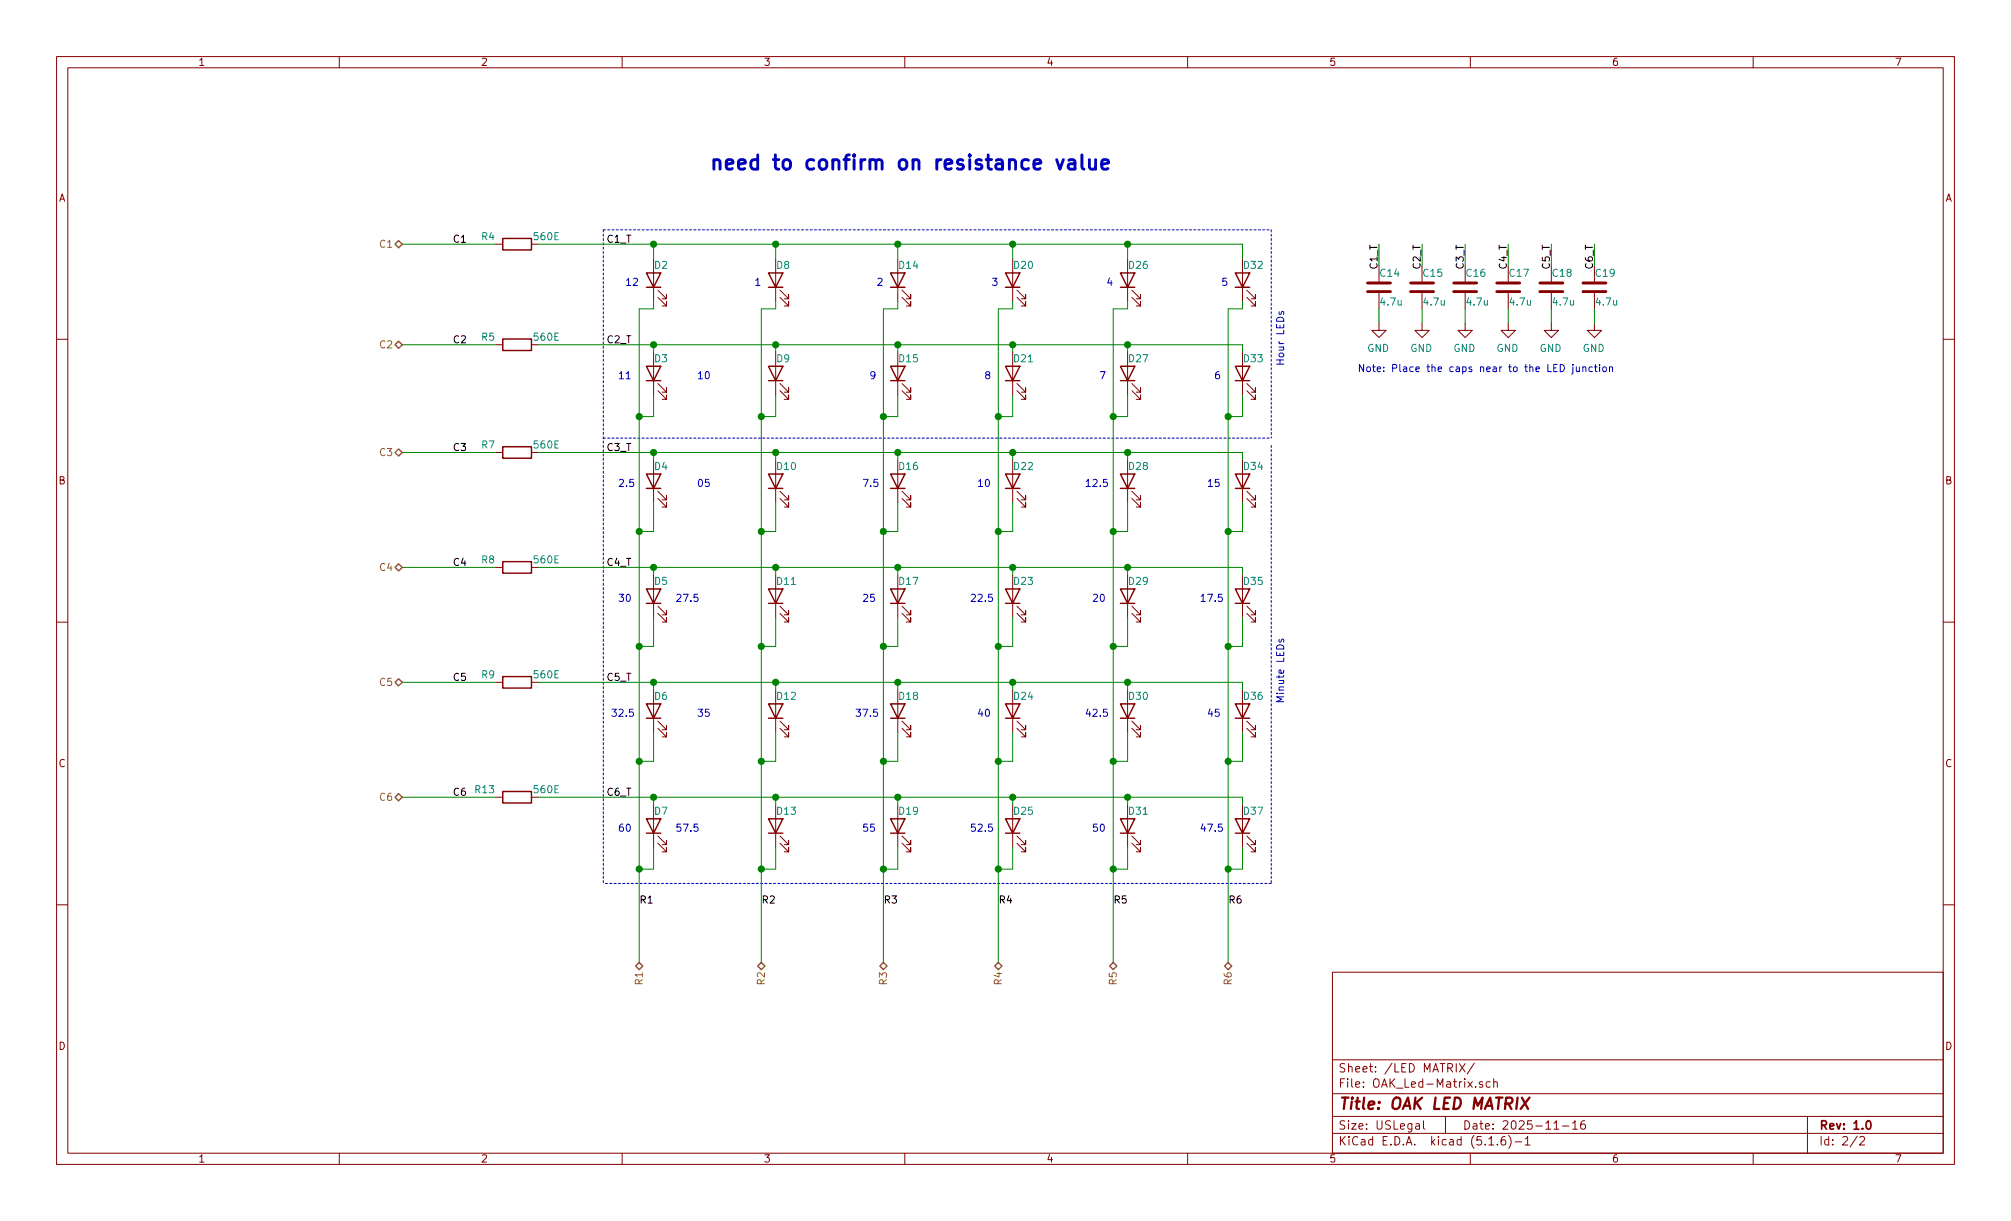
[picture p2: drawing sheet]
EESchema Schematic File Version 4
EELAYER 30 0
EELAYER END
$Descr USLegal 14000 8500
encoding utf-8
Sheet 2 2
Title "OAK LED MATRIX"
Date "2025-11-16"
Rev "1.0"
Comp ""
Comment1 ""
Comment2 ""
Comment3 ""
Comment4 ""
$EndDescr
$Comp
L Device:R R?
U 1 1
P 3600 1700
AR Path="/691FDF96" Ref="R?"  Part="1" 
AR Path="/691C3B8D/691FDF96" Ref="R4"  Part="1" 
AR Path="/69210C88/691FDF96" Ref="R?"  Part="1" 
F 0 "R4" V 3650 1850 50  0000 L CNN
F 1 "560E" V 3650 1400 50  0000 L CNN
F 2 "Resistor_SMD:R_0402_1005Metric" V 3530 1700 50  0001 C CNN
F 3 "~" H 3600 1700 50  0001 C CNN
	1    3600 1700
	0    -1   -1   0   
$EndComp
Text Label 3150 1700 0    50   ~ 0
C1
$Comp
L Device:LED D?
U 1 1
P 4550 1950
AR Path="/691FDF9D" Ref="D?"  Part="1" 
AR Path="/691C3B8D/691FDF9D" Ref="D2"  Part="1" 
AR Path="/69210C88/691FDF9D" Ref="D?"  Part="1" 
F 0 "D2" V 4650 1950 50  0000 R CNN
F 1 "LED" V 4500 1900 50  0001 R CNN
F 2 "LED_SMD:LED_0402_1005Metric" H 4550 1950 50  0001 C CNN
F 3 "~" H 4550 1950 50  0001 C CNN
	1    4550 1950
	0    -1   -1   0   
$EndComp
$Comp
L Device:LED D?
U 1 1
P 4550 2600
AR Path="/691FDFA3" Ref="D?"  Part="1" 
AR Path="/691C3B8D/691FDFA3" Ref="D3"  Part="1" 
AR Path="/69210C88/691FDFA3" Ref="D?"  Part="1" 
F 0 "D3" V 4650 2600 50  0000 R CNN
F 1 "LED" V 4500 2550 50  0001 R CNN
F 2 "LED_SMD:LED_0402_1005Metric" H 4550 2600 50  0001 C CNN
F 3 "~" H 4550 2600 50  0001 C CNN
	1    4550 2600
	0    -1   -1   0   
$EndComp
$Comp
L Device:LED D?
U 1 1
P 4550 3350
AR Path="/691FDFA9" Ref="D?"  Part="1" 
AR Path="/691C3B8D/691FDFA9" Ref="D4"  Part="1" 
AR Path="/69210C88/691FDFA9" Ref="D?"  Part="1" 
F 0 "D4" V 4650 3350 50  0000 R CNN
F 1 "LED" V 4500 3300 50  0001 R CNN
F 2 "LED_SMD:LED_0402_1005Metric" H 4550 3350 50  0001 C CNN
F 3 "~" H 4550 3350 50  0001 C CNN
	1    4550 3350
	0    -1   -1   0   
$EndComp
$Comp
L Device:LED D?
U 1 1
P 4550 4150
AR Path="/691FDFAF" Ref="D?"  Part="1" 
AR Path="/691C3B8D/691FDFAF" Ref="D5"  Part="1" 
AR Path="/69210C88/691FDFAF" Ref="D?"  Part="1" 
F 0 "D5" V 4650 4150 50  0000 R CNN
F 1 "LED" V 4500 4100 50  0001 R CNN
F 2 "LED_SMD:LED_0402_1005Metric" H 4550 4150 50  0001 C CNN
F 3 "~" H 4550 4150 50  0001 C CNN
	1    4550 4150
	0    -1   -1   0   
$EndComp
$Comp
L Device:LED D?
U 1 1
P 4550 4950
AR Path="/691FDFB5" Ref="D?"  Part="1" 
AR Path="/691C3B8D/691FDFB5" Ref="D6"  Part="1" 
AR Path="/69210C88/691FDFB5" Ref="D?"  Part="1" 
F 0 "D6" V 4650 4950 50  0000 R CNN
F 1 "LED" V 4500 4900 50  0001 R CNN
F 2 "LED_SMD:LED_0402_1005Metric" H 4550 4950 50  0001 C CNN
F 3 "~" H 4550 4950 50  0001 C CNN
	1    4550 4950
	0    -1   -1   0   
$EndComp
$Comp
L Device:LED D?
U 1 1
P 4550 5750
AR Path="/691FDFBB" Ref="D?"  Part="1" 
AR Path="/691C3B8D/691FDFBB" Ref="D7"  Part="1" 
AR Path="/69210C88/691FDFBB" Ref="D?"  Part="1" 
F 0 "D7" V 4650 5750 50  0000 R CNN
F 1 "LED" V 4500 5700 50  0001 R CNN
F 2 "LED_SMD:LED_0402_1005Metric" H 4550 5750 50  0001 C CNN
F 3 "~" H 4550 5750 50  0001 C CNN
	1    4550 5750
	0    -1   -1   0   
$EndComp
Wire Wire Line
	4550 6050 4550 5900
Wire Wire Line
	4550 5100 4550 5300
Wire Wire Line
	4550 5300 4450 5300
Wire Wire Line
	4450 5300 4450 6050
Wire Wire Line
	4450 6050 4550 6050
Wire Wire Line
	4550 4300 4550 4500
Wire Wire Line
	4550 4500 4450 4500
Wire Wire Line
	4450 4500 4450 5300
Connection ~ 4450 5300
Wire Wire Line
	4550 3500 4550 3700
Wire Wire Line
	4550 3700 4450 3700
Wire Wire Line
	4450 3700 4450 4500
Connection ~ 4450 4500
Wire Wire Line
	4550 2750 4550 2900
Wire Wire Line
	4550 2900 4450 2900
Wire Wire Line
	4450 2900 4450 3700
Connection ~ 4450 3700
Wire Wire Line
	4550 2100 4550 2150
Wire Wire Line
	4550 2150 4450 2150
Wire Wire Line
	4450 2150 4450 2900
Connection ~ 4450 2900
Wire Wire Line
	4450 6700 4450 6050
Connection ~ 4450 6050
Text Label 4450 6300 0    50   ~ 0
R1
$Comp
L Device:LED D?
U 1 1
P 5400 1950
AR Path="/691FDFD9" Ref="D?"  Part="1" 
AR Path="/691C3B8D/691FDFD9" Ref="D8"  Part="1" 
AR Path="/69210C88/691FDFD9" Ref="D?"  Part="1" 
F 0 "D8" V 5500 1950 50  0000 R CNN
F 1 "LED" V 5350 1900 50  0001 R CNN
F 2 "LED_SMD:LED_0402_1005Metric" H 5400 1950 50  0001 C CNN
F 3 "~" H 5400 1950 50  0001 C CNN
	1    5400 1950
	0    -1   -1   0   
$EndComp
$Comp
L Device:LED D?
U 1 1
P 5400 2600
AR Path="/691FDFDF" Ref="D?"  Part="1" 
AR Path="/691C3B8D/691FDFDF" Ref="D9"  Part="1" 
AR Path="/69210C88/691FDFDF" Ref="D?"  Part="1" 
F 0 "D9" V 5500 2600 50  0000 R CNN
F 1 "LED" V 5350 2550 50  0001 R CNN
F 2 "LED_SMD:LED_0402_1005Metric" H 5400 2600 50  0001 C CNN
F 3 "~" H 5400 2600 50  0001 C CNN
	1    5400 2600
	0    -1   -1   0   
$EndComp
$Comp
L Device:LED D?
U 1 1
P 5400 3350
AR Path="/691FDFE5" Ref="D?"  Part="1" 
AR Path="/691C3B8D/691FDFE5" Ref="D10"  Part="1" 
AR Path="/69210C88/691FDFE5" Ref="D?"  Part="1" 
F 0 "D10" V 5500 3350 50  0000 R CNN
F 1 "LED" V 5350 3300 50  0001 R CNN
F 2 "LED_SMD:LED_0402_1005Metric" H 5400 3350 50  0001 C CNN
F 3 "~" H 5400 3350 50  0001 C CNN
	1    5400 3350
	0    -1   -1   0   
$EndComp
$Comp
L Device:LED D?
U 1 1
P 5400 4150
AR Path="/691FDFEB" Ref="D?"  Part="1" 
AR Path="/691C3B8D/691FDFEB" Ref="D11"  Part="1" 
AR Path="/69210C88/691FDFEB" Ref="D?"  Part="1" 
F 0 "D11" V 5500 4150 50  0000 R CNN
F 1 "LED" V 5350 4100 50  0001 R CNN
F 2 "LED_SMD:LED_0402_1005Metric" H 5400 4150 50  0001 C CNN
F 3 "~" H 5400 4150 50  0001 C CNN
	1    5400 4150
	0    -1   -1   0   
$EndComp
$Comp
L Device:LED D?
U 1 1
P 5400 4950
AR Path="/691FDFF1" Ref="D?"  Part="1" 
AR Path="/691C3B8D/691FDFF1" Ref="D12"  Part="1" 
AR Path="/69210C88/691FDFF1" Ref="D?"  Part="1" 
F 0 "D12" V 5500 4950 50  0000 R CNN
F 1 "LED" V 5350 4900 50  0001 R CNN
F 2 "LED_SMD:LED_0402_1005Metric" H 5400 4950 50  0001 C CNN
F 3 "~" H 5400 4950 50  0001 C CNN
	1    5400 4950
	0    -1   -1   0   
$EndComp
$Comp
L Device:LED D?
U 1 1
P 5400 5750
AR Path="/691FDFF7" Ref="D?"  Part="1" 
AR Path="/691C3B8D/691FDFF7" Ref="D13"  Part="1" 
AR Path="/69210C88/691FDFF7" Ref="D?"  Part="1" 
F 0 "D13" V 5500 5750 50  0000 R CNN
F 1 "LED" V 5350 5700 50  0001 R CNN
F 2 "LED_SMD:LED_0402_1005Metric" H 5400 5750 50  0001 C CNN
F 3 "~" H 5400 5750 50  0001 C CNN
	1    5400 5750
	0    -1   -1   0   
$EndComp
Wire Wire Line
	5400 6050 5400 5900
Wire Wire Line
	5400 5100 5400 5300
Wire Wire Line
	5400 5300 5300 5300
Wire Wire Line
	5300 5300 5300 6050
Wire Wire Line
	5300 6050 5400 6050
Wire Wire Line
	5400 4300 5400 4500
Wire Wire Line
	5400 4500 5300 4500
Wire Wire Line
	5300 4500 5300 5300
Connection ~ 5300 5300
Wire Wire Line
	5400 3500 5400 3700
Wire Wire Line
	5400 3700 5300 3700
Wire Wire Line
	5300 3700 5300 4500
Connection ~ 5300 4500
Wire Wire Line
	5400 2750 5400 2900
Wire Wire Line
	5400 2900 5300 2900
Wire Wire Line
	5300 2900 5300 3700
Connection ~ 5300 3700
Wire Wire Line
	5400 2100 5400 2150
Wire Wire Line
	5400 2150 5300 2150
Wire Wire Line
	5300 2150 5300 2900
Connection ~ 5300 2900
Wire Wire Line
	5300 6700 5300 6050
Connection ~ 5300 6050
Text Label 5300 6300 0    50   ~ 0
R2
$Comp
L Device:LED D?
U 1 1
P 6250 1950
AR Path="/691FE015" Ref="D?"  Part="1" 
AR Path="/691C3B8D/691FE015" Ref="D14"  Part="1" 
AR Path="/69210C88/691FE015" Ref="D?"  Part="1" 
F 0 "D14" V 6350 1950 50  0000 R CNN
F 1 "LED" V 6200 1900 50  0001 R CNN
F 2 "LED_SMD:LED_0402_1005Metric" H 6250 1950 50  0001 C CNN
F 3 "~" H 6250 1950 50  0001 C CNN
	1    6250 1950
	0    -1   -1   0   
$EndComp
$Comp
L Device:LED D?
U 1 1
P 6250 2600
AR Path="/691FE01B" Ref="D?"  Part="1" 
AR Path="/691C3B8D/691FE01B" Ref="D15"  Part="1" 
AR Path="/69210C88/691FE01B" Ref="D?"  Part="1" 
F 0 "D15" V 6350 2600 50  0000 R CNN
F 1 "LED" V 6200 2550 50  0001 R CNN
F 2 "LED_SMD:LED_0402_1005Metric" H 6250 2600 50  0001 C CNN
F 3 "~" H 6250 2600 50  0001 C CNN
	1    6250 2600
	0    -1   -1   0   
$EndComp
$Comp
L Device:LED D?
U 1 1
P 6250 3350
AR Path="/691FE021" Ref="D?"  Part="1" 
AR Path="/691C3B8D/691FE021" Ref="D16"  Part="1" 
AR Path="/69210C88/691FE021" Ref="D?"  Part="1" 
F 0 "D16" V 6350 3350 50  0000 R CNN
F 1 "LED" V 6200 3300 50  0001 R CNN
F 2 "LED_SMD:LED_0402_1005Metric" H 6250 3350 50  0001 C CNN
F 3 "~" H 6250 3350 50  0001 C CNN
	1    6250 3350
	0    -1   -1   0   
$EndComp
$Comp
L Device:LED D?
U 1 1
P 6250 4150
AR Path="/691FE027" Ref="D?"  Part="1" 
AR Path="/691C3B8D/691FE027" Ref="D17"  Part="1" 
AR Path="/69210C88/691FE027" Ref="D?"  Part="1" 
F 0 "D17" V 6350 4150 50  0000 R CNN
F 1 "LED" V 6200 4100 50  0001 R CNN
F 2 "LED_SMD:LED_0402_1005Metric" H 6250 4150 50  0001 C CNN
F 3 "~" H 6250 4150 50  0001 C CNN
	1    6250 4150
	0    -1   -1   0   
$EndComp
$Comp
L Device:LED D?
U 1 1
P 6250 4950
AR Path="/691FE02D" Ref="D?"  Part="1" 
AR Path="/691C3B8D/691FE02D" Ref="D18"  Part="1" 
AR Path="/69210C88/691FE02D" Ref="D?"  Part="1" 
F 0 "D18" V 6350 4950 50  0000 R CNN
F 1 "LED" V 6200 4900 50  0001 R CNN
F 2 "LED_SMD:LED_0402_1005Metric" H 6250 4950 50  0001 C CNN
F 3 "~" H 6250 4950 50  0001 C CNN
	1    6250 4950
	0    -1   -1   0   
$EndComp
$Comp
L Device:LED D?
U 1 1
P 6250 5750
AR Path="/691FE033" Ref="D?"  Part="1" 
AR Path="/691C3B8D/691FE033" Ref="D19"  Part="1" 
AR Path="/69210C88/691FE033" Ref="D?"  Part="1" 
F 0 "D19" V 6350 5750 50  0000 R CNN
F 1 "LED" V 6200 5700 50  0001 R CNN
F 2 "LED_SMD:LED_0402_1005Metric" H 6250 5750 50  0001 C CNN
F 3 "~" H 6250 5750 50  0001 C CNN
	1    6250 5750
	0    -1   -1   0   
$EndComp
Wire Wire Line
	6250 6050 6250 5900
Wire Wire Line
	6250 5100 6250 5300
Wire Wire Line
	6250 5300 6150 5300
Wire Wire Line
	6150 5300 6150 6050
Wire Wire Line
	6150 6050 6250 6050
Wire Wire Line
	6250 4300 6250 4500
Wire Wire Line
	6250 4500 6150 4500
Wire Wire Line
	6150 4500 6150 5300
Connection ~ 6150 5300
Wire Wire Line
	6250 3500 6250 3700
Wire Wire Line
	6250 3700 6150 3700
Wire Wire Line
	6150 3700 6150 4500
Connection ~ 6150 4500
Wire Wire Line
	6250 2750 6250 2900
Wire Wire Line
	6250 2900 6150 2900
Wire Wire Line
	6150 2900 6150 3700
Connection ~ 6150 3700
Wire Wire Line
	6250 2100 6250 2150
Wire Wire Line
	6250 2150 6150 2150
Wire Wire Line
	6150 2150 6150 2900
Connection ~ 6150 2900
Wire Wire Line
	6150 6700 6150 6050
Connection ~ 6150 6050
$Comp
L Device:LED D?
U 1 1
P 7050 1950
AR Path="/691FE050" Ref="D?"  Part="1" 
AR Path="/691C3B8D/691FE050" Ref="D20"  Part="1" 
AR Path="/69210C88/691FE050" Ref="D?"  Part="1" 
F 0 "D20" V 7150 1950 50  0000 R CNN
F 1 "LED" V 7000 1900 50  0001 R CNN
F 2 "LED_SMD:LED_0402_1005Metric" H 7050 1950 50  0001 C CNN
F 3 "~" H 7050 1950 50  0001 C CNN
	1    7050 1950
	0    -1   -1   0   
$EndComp
$Comp
L Device:LED D?
U 1 1
P 7050 2600
AR Path="/691FE056" Ref="D?"  Part="1" 
AR Path="/691C3B8D/691FE056" Ref="D21"  Part="1" 
AR Path="/69210C88/691FE056" Ref="D?"  Part="1" 
F 0 "D21" V 7150 2600 50  0000 R CNN
F 1 "LED" V 7000 2550 50  0001 R CNN
F 2 "LED_SMD:LED_0402_1005Metric" H 7050 2600 50  0001 C CNN
F 3 "~" H 7050 2600 50  0001 C CNN
	1    7050 2600
	0    -1   -1   0   
$EndComp
$Comp
L Device:LED D?
U 1 1
P 7050 3350
AR Path="/691FE05C" Ref="D?"  Part="1" 
AR Path="/691C3B8D/691FE05C" Ref="D22"  Part="1" 
AR Path="/69210C88/691FE05C" Ref="D?"  Part="1" 
F 0 "D22" V 7150 3350 50  0000 R CNN
F 1 "LED" V 7000 3300 50  0001 R CNN
F 2 "LED_SMD:LED_0402_1005Metric" H 7050 3350 50  0001 C CNN
F 3 "~" H 7050 3350 50  0001 C CNN
	1    7050 3350
	0    -1   -1   0   
$EndComp
$Comp
L Device:LED D?
U 1 1
P 7050 4150
AR Path="/691FE062" Ref="D?"  Part="1" 
AR Path="/691C3B8D/691FE062" Ref="D23"  Part="1" 
AR Path="/69210C88/691FE062" Ref="D?"  Part="1" 
F 0 "D23" V 7150 4150 50  0000 R CNN
F 1 "LED" V 7000 4100 50  0001 R CNN
F 2 "LED_SMD:LED_0402_1005Metric" H 7050 4150 50  0001 C CNN
F 3 "~" H 7050 4150 50  0001 C CNN
	1    7050 4150
	0    -1   -1   0   
$EndComp
$Comp
L Device:LED D?
U 1 1
P 7050 4950
AR Path="/691FE068" Ref="D?"  Part="1" 
AR Path="/691C3B8D/691FE068" Ref="D24"  Part="1" 
AR Path="/69210C88/691FE068" Ref="D?"  Part="1" 
F 0 "D24" V 7150 4950 50  0000 R CNN
F 1 "LED" V 7000 4900 50  0001 R CNN
F 2 "LED_SMD:LED_0402_1005Metric" H 7050 4950 50  0001 C CNN
F 3 "~" H 7050 4950 50  0001 C CNN
	1    7050 4950
	0    -1   -1   0   
$EndComp
$Comp
L Device:LED D?
U 1 1
P 7050 5750
AR Path="/691FE06E" Ref="D?"  Part="1" 
AR Path="/691C3B8D/691FE06E" Ref="D25"  Part="1" 
AR Path="/69210C88/691FE06E" Ref="D?"  Part="1" 
F 0 "D25" V 7150 5750 50  0000 R CNN
F 1 "LED" V 7000 5700 50  0001 R CNN
F 2 "LED_SMD:LED_0402_1005Metric" H 7050 5750 50  0001 C CNN
F 3 "~" H 7050 5750 50  0001 C CNN
	1    7050 5750
	0    -1   -1   0   
$EndComp
Wire Wire Line
	7050 6050 7050 5900
Wire Wire Line
	7050 5100 7050 5300
Wire Wire Line
	7050 5300 6950 5300
Wire Wire Line
	6950 5300 6950 6050
Wire Wire Line
	6950 6050 7050 6050
Wire Wire Line
	7050 4300 7050 4500
Wire Wire Line
	7050 4500 6950 4500
Wire Wire Line
	6950 4500 6950 5300
Connection ~ 6950 5300
Wire Wire Line
	7050 3500 7050 3700
Wire Wire Line
	7050 3700 6950 3700
Wire Wire Line
	6950 3700 6950 4500
Connection ~ 6950 4500
Wire Wire Line
	7050 2750 7050 2900
Wire Wire Line
	7050 2900 6950 2900
Wire Wire Line
	6950 2900 6950 3700
Connection ~ 6950 3700
Wire Wire Line
	7050 2100 7050 2150
Wire Wire Line
	7050 2150 6950 2150
Wire Wire Line
	6950 2150 6950 2900
Connection ~ 6950 2900
Wire Wire Line
	6950 6700 6950 6050
Connection ~ 6950 6050
Text Label 6950 6300 0    50   ~ 0
R4
$Comp
L Device:LED D?
U 1 1
P 7850 1950
AR Path="/691FE08C" Ref="D?"  Part="1" 
AR Path="/691C3B8D/691FE08C" Ref="D26"  Part="1" 
AR Path="/69210C88/691FE08C" Ref="D?"  Part="1" 
F 0 "D26" V 7950 1950 50  0000 R CNN
F 1 "LED" V 7800 1900 50  0001 R CNN
F 2 "LED_SMD:LED_0402_1005Metric" H 7850 1950 50  0001 C CNN
F 3 "~" H 7850 1950 50  0001 C CNN
	1    7850 1950
	0    -1   -1   0   
$EndComp
$Comp
L Device:LED D?
U 1 1
P 7850 2600
AR Path="/691FE092" Ref="D?"  Part="1" 
AR Path="/691C3B8D/691FE092" Ref="D27"  Part="1" 
AR Path="/69210C88/691FE092" Ref="D?"  Part="1" 
F 0 "D27" V 7950 2600 50  0000 R CNN
F 1 "LED" V 7800 2550 50  0001 R CNN
F 2 "LED_SMD:LED_0402_1005Metric" H 7850 2600 50  0001 C CNN
F 3 "~" H 7850 2600 50  0001 C CNN
	1    7850 2600
	0    -1   -1   0   
$EndComp
$Comp
L Device:LED D?
U 1 1
P 7850 3350
AR Path="/691FE098" Ref="D?"  Part="1" 
AR Path="/691C3B8D/691FE098" Ref="D28"  Part="1" 
AR Path="/69210C88/691FE098" Ref="D?"  Part="1" 
F 0 "D28" V 7950 3350 50  0000 R CNN
F 1 "LED" V 7800 3300 50  0001 R CNN
F 2 "LED_SMD:LED_0402_1005Metric" H 7850 3350 50  0001 C CNN
F 3 "~" H 7850 3350 50  0001 C CNN
	1    7850 3350
	0    -1   -1   0   
$EndComp
$Comp
L Device:LED D?
U 1 1
P 7850 4150
AR Path="/691FE09E" Ref="D?"  Part="1" 
AR Path="/691C3B8D/691FE09E" Ref="D29"  Part="1" 
AR Path="/69210C88/691FE09E" Ref="D?"  Part="1" 
F 0 "D29" V 7950 4150 50  0000 R CNN
F 1 "LED" V 7800 4100 50  0001 R CNN
F 2 "LED_SMD:LED_0402_1005Metric" H 7850 4150 50  0001 C CNN
F 3 "~" H 7850 4150 50  0001 C CNN
	1    7850 4150
	0    -1   -1   0   
$EndComp
$Comp
L Device:LED D?
U 1 1
P 7850 4950
AR Path="/691FE0A4" Ref="D?"  Part="1" 
AR Path="/691C3B8D/691FE0A4" Ref="D30"  Part="1" 
AR Path="/69210C88/691FE0A4" Ref="D?"  Part="1" 
F 0 "D30" V 7950 4950 50  0000 R CNN
F 1 "LED" V 7800 4900 50  0001 R CNN
F 2 "LED_SMD:LED_0402_1005Metric" H 7850 4950 50  0001 C CNN
F 3 "~" H 7850 4950 50  0001 C CNN
	1    7850 4950
	0    -1   -1   0   
$EndComp
$Comp
L Device:LED D?
U 1 1
P 7850 5750
AR Path="/691FE0AA" Ref="D?"  Part="1" 
AR Path="/691C3B8D/691FE0AA" Ref="D31"  Part="1" 
AR Path="/69210C88/691FE0AA" Ref="D?"  Part="1" 
F 0 "D31" V 7950 5750 50  0000 R CNN
F 1 "LED" V 7800 5700 50  0001 R CNN
F 2 "LED_SMD:LED_0402_1005Metric" H 7850 5750 50  0001 C CNN
F 3 "~" H 7850 5750 50  0001 C CNN
	1    7850 5750
	0    -1   -1   0   
$EndComp
Wire Wire Line
	7850 6050 7850 5900
Wire Wire Line
	7850 5100 7850 5300
Wire Wire Line
	7850 5300 7750 5300
Wire Wire Line
	7750 5300 7750 6050
Wire Wire Line
	7750 6050 7850 6050
Wire Wire Line
	7850 4300 7850 4500
Wire Wire Line
	7850 4500 7750 4500
Wire Wire Line
	7750 4500 7750 5300
Connection ~ 7750 5300
Wire Wire Line
	7850 3500 7850 3700
Wire Wire Line
	7850 3700 7750 3700
Wire Wire Line
	7750 3700 7750 4500
Connection ~ 7750 4500
Wire Wire Line
	7850 2750 7850 2900
Wire Wire Line
	7850 2900 7750 2900
Wire Wire Line
	7750 2900 7750 3700
Connection ~ 7750 3700
Wire Wire Line
	7850 2100 7850 2150
Wire Wire Line
	7850 2150 7750 2150
Wire Wire Line
	7750 2150 7750 2900
Connection ~ 7750 2900
Wire Wire Line
	7750 6700 7750 6050
Connection ~ 7750 6050
$Comp
L Device:LED D?
U 1 1
P 8650 1950
AR Path="/691FE0C7" Ref="D?"  Part="1" 
AR Path="/691C3B8D/691FE0C7" Ref="D32"  Part="1" 
AR Path="/69210C88/691FE0C7" Ref="D?"  Part="1" 
F 0 "D32" V 8750 1950 50  0000 R CNN
F 1 "LED" V 8600 1900 50  0001 R CNN
F 2 "LED_SMD:LED_0402_1005Metric" H 8650 1950 50  0001 C CNN
F 3 "~" H 8650 1950 50  0001 C CNN
	1    8650 1950
	0    -1   -1   0   
$EndComp
$Comp
L Device:LED D?
U 1 1
P 8650 2600
AR Path="/691FE0CD" Ref="D?"  Part="1" 
AR Path="/691C3B8D/691FE0CD" Ref="D33"  Part="1" 
AR Path="/69210C88/691FE0CD" Ref="D?"  Part="1" 
F 0 "D33" V 8750 2600 50  0000 R CNN
F 1 "LED" V 8600 2550 50  0001 R CNN
F 2 "LED_SMD:LED_0402_1005Metric" H 8650 2600 50  0001 C CNN
F 3 "~" H 8650 2600 50  0001 C CNN
	1    8650 2600
	0    -1   -1   0   
$EndComp
$Comp
L Device:LED D?
U 1 1
P 8650 3350
AR Path="/691FE0D3" Ref="D?"  Part="1" 
AR Path="/691C3B8D/691FE0D3" Ref="D34"  Part="1" 
AR Path="/69210C88/691FE0D3" Ref="D?"  Part="1" 
F 0 "D34" V 8750 3350 50  0000 R CNN
F 1 "LED" V 8600 3300 50  0001 R CNN
F 2 "LED_SMD:LED_0402_1005Metric" H 8650 3350 50  0001 C CNN
F 3 "~" H 8650 3350 50  0001 C CNN
	1    8650 3350
	0    -1   -1   0   
$EndComp
$Comp
L Device:LED D?
U 1 1
P 8650 4150
AR Path="/691FE0D9" Ref="D?"  Part="1" 
AR Path="/691C3B8D/691FE0D9" Ref="D35"  Part="1" 
AR Path="/69210C88/691FE0D9" Ref="D?"  Part="1" 
F 0 "D35" V 8750 4150 50  0000 R CNN
F 1 "LED" V 8600 4100 50  0001 R CNN
F 2 "LED_SMD:LED_0402_1005Metric" H 8650 4150 50  0001 C CNN
F 3 "~" H 8650 4150 50  0001 C CNN
	1    8650 4150
	0    -1   -1   0   
$EndComp
$Comp
L Device:LED D?
U 1 1
P 8650 4950
AR Path="/691FE0DF" Ref="D?"  Part="1" 
AR Path="/691C3B8D/691FE0DF" Ref="D36"  Part="1" 
AR Path="/69210C88/691FE0DF" Ref="D?"  Part="1" 
F 0 "D36" V 8750 4950 50  0000 R CNN
F 1 "LED" V 8600 4900 50  0001 R CNN
F 2 "LED_SMD:LED_0402_1005Metric" H 8650 4950 50  0001 C CNN
F 3 "~" H 8650 4950 50  0001 C CNN
	1    8650 4950
	0    -1   -1   0   
$EndComp
$Comp
L Device:LED D?
U 1 1
P 8650 5750
AR Path="/691FE0E5" Ref="D?"  Part="1" 
AR Path="/691C3B8D/691FE0E5" Ref="D37"  Part="1" 
AR Path="/69210C88/691FE0E5" Ref="D?"  Part="1" 
F 0 "D37" V 8750 5750 50  0000 R CNN
F 1 "LED" V 8600 5700 50  0001 R CNN
F 2 "LED_SMD:LED_0402_1005Metric" H 8650 5750 50  0001 C CNN
F 3 "~" H 8650 5750 50  0001 C CNN
	1    8650 5750
	0    -1   -1   0   
$EndComp
Wire Wire Line
	8650 6050 8650 5900
Wire Wire Line
	8650 5100 8650 5300
Wire Wire Line
	8650 5300 8550 5300
Wire Wire Line
	8550 5300 8550 6050
Wire Wire Line
	8550 6050 8650 6050
Wire Wire Line
	8650 4300 8650 4500
Wire Wire Line
	8650 4500 8550 4500
Wire Wire Line
	8550 4500 8550 5300
Connection ~ 8550 5300
Wire Wire Line
	8650 3500 8650 3700
Wire Wire Line
	8650 3700 8550 3700
Wire Wire Line
	8550 3700 8550 4500
Connection ~ 8550 4500
Wire Wire Line
	8650 2750 8650 2900
Wire Wire Line
	8650 2900 8550 2900
Wire Wire Line
	8550 2900 8550 3700
Connection ~ 8550 3700
Wire Wire Line
	8650 2100 8650 2150
Wire Wire Line
	8650 2150 8550 2150
Wire Wire Line
	8550 2150 8550 2900
Connection ~ 8550 2900
Wire Wire Line
	8550 6700 8550 6050
Connection ~ 8550 6050
Text Label 6150 6300 0    50   ~ 0
R3
Text Label 7750 6300 0    50   ~ 0
R5
Text Label 8550 6300 0    50   ~ 0
R6
Wire Wire Line
	8650 1800 8650 1700
Wire Wire Line
	8650 1700 7850 1700
Wire Wire Line
	4550 1700 4550 1800
Wire Wire Line
	5400 1800 5400 1700
Connection ~ 5400 1700
Wire Wire Line
	5400 1700 4550 1700
Wire Wire Line
	6250 1800 6250 1700
Connection ~ 6250 1700
Wire Wire Line
	6250 1700 5400 1700
Wire Wire Line
	7050 1800 7050 1700
Connection ~ 7050 1700
Wire Wire Line
	7050 1700 6250 1700
Wire Wire Line
	7850 1800 7850 1700
Connection ~ 7850 1700
Wire Wire Line
	7850 1700 7050 1700
Wire Wire Line
	2800 1700 3450 1700
$Comp
L Device:R R?
U 1 1
P 3600 2400
AR Path="/691FE115" Ref="R?"  Part="1" 
AR Path="/691C3B8D/691FE115" Ref="R5"  Part="1" 
AR Path="/69210C88/691FE115" Ref="R?"  Part="1" 
F 0 "R5" V 3650 2550 50  0000 L CNN
F 1 "560E" V 3650 2100 50  0000 L CNN
F 2 "Resistor_SMD:R_0402_1005Metric" V 3530 2400 50  0001 C CNN
F 3 "~" H 3600 2400 50  0001 C CNN
	1    3600 2400
	0    -1   -1   0   
$EndComp
Text Label 3150 2400 0    50   ~ 0
C2
Wire Wire Line
	2800 2400 3450 2400
Wire Wire Line
	8650 2400 8650 2450
Wire Wire Line
	7850 2450 7850 2400
Connection ~ 7850 2400
Wire Wire Line
	7850 2400 8650 2400
Wire Wire Line
	7050 2450 7050 2400
Connection ~ 7050 2400
Wire Wire Line
	7050 2400 7850 2400
Wire Wire Line
	6250 2450 6250 2400
Connection ~ 6250 2400
Wire Wire Line
	6250 2400 7050 2400
Wire Wire Line
	5400 2450 5400 2400
Connection ~ 5400 2400
Wire Wire Line
	5400 2400 6250 2400
Wire Wire Line
	4550 2450 4550 2400
Wire Wire Line
	4550 2400 5400 2400
$Comp
L Device:R R?
U 1 1
P 3600 3150
AR Path="/691FE12C" Ref="R?"  Part="1" 
AR Path="/691C3B8D/691FE12C" Ref="R7"  Part="1" 
AR Path="/69210C88/691FE12C" Ref="R?"  Part="1" 
F 0 "R7" V 3650 3300 50  0000 L CNN
F 1 "560E" V 3650 2850 50  0000 L CNN
F 2 "Resistor_SMD:R_0402_1005Metric" V 3530 3150 50  0001 C CNN
F 3 "~" H 3600 3150 50  0001 C CNN
	1    3600 3150
	0    -1   -1   0   
$EndComp
Text Label 3150 3150 0    50   ~ 0
C3
Wire Wire Line
	2800 3150 3450 3150
$Comp
L Device:R R?
U 1 1
P 3600 3950
AR Path="/691FE134" Ref="R?"  Part="1" 
AR Path="/691C3B8D/691FE134" Ref="R8"  Part="1" 
AR Path="/69210C88/691FE134" Ref="R?"  Part="1" 
F 0 "R8" V 3650 4100 50  0000 L CNN
F 1 "560E" V 3650 3650 50  0000 L CNN
F 2 "Resistor_SMD:R_0402_1005Metric" V 3530 3950 50  0001 C CNN
F 3 "~" H 3600 3950 50  0001 C CNN
	1    3600 3950
	0    -1   -1   0   
$EndComp
Text Label 3150 3950 0    50   ~ 0
C4
Wire Wire Line
	2800 3950 3450 3950
$Comp
L Device:R R?
U 1 1
P 3600 4750
AR Path="/691FE13C" Ref="R?"  Part="1" 
AR Path="/691C3B8D/691FE13C" Ref="R9"  Part="1" 
AR Path="/69210C88/691FE13C" Ref="R?"  Part="1" 
F 0 "R9" V 3650 4900 50  0000 L CNN
F 1 "560E" V 3650 4450 50  0000 L CNN
F 2 "Resistor_SMD:R_0402_1005Metric" V 3530 4750 50  0001 C CNN
F 3 "~" H 3600 4750 50  0001 C CNN
	1    3600 4750
	0    -1   -1   0   
$EndComp
Text Label 3150 4750 0    50   ~ 0
C5
Wire Wire Line
	2800 4750 3450 4750
$Comp
L Device:R R?
U 1 1
P 3600 5550
AR Path="/691FE144" Ref="R?"  Part="1" 
AR Path="/691C3B8D/691FE144" Ref="R13"  Part="1" 
AR Path="/69210C88/691FE144" Ref="R?"  Part="1" 
F 0 "R13" V 3650 5700 50  0000 L CNN
F 1 "560E" V 3650 5250 50  0000 L CNN
F 2 "Resistor_SMD:R_0402_1005Metric" V 3530 5550 50  0001 C CNN
F 3 "~" H 3600 5550 50  0001 C CNN
	1    3600 5550
	0    -1   -1   0   
$EndComp
Text Label 3150 5550 0    50   ~ 0
C6
Wire Wire Line
	2800 5550 3450 5550
Wire Wire Line
	4550 3150 4550 3200
Wire Wire Line
	4550 3150 5400 3150
Wire Wire Line
	5400 3150 5400 3200
Connection ~ 4550 3150
Wire Wire Line
	5400 3150 6250 3150
Wire Wire Line
	8650 3150 8650 3200
Connection ~ 5400 3150
Wire Wire Line
	7850 3200 7850 3150
Connection ~ 7850 3150
Wire Wire Line
	7850 3150 8650 3150
Wire Wire Line
	7050 3200 7050 3150
Connection ~ 7050 3150
Wire Wire Line
	7050 3150 7850 3150
Wire Wire Line
	6250 3200 6250 3150
Connection ~ 6250 3150
Wire Wire Line
	6250 3150 7050 3150
Wire Wire Line
	8650 4000 8650 3950
Wire Wire Line
	8650 3950 7850 3950
Wire Wire Line
	7850 3950 7850 4000
Wire Wire Line
	7850 3950 7050 3950
Wire Wire Line
	7050 3950 7050 4000
Connection ~ 7850 3950
Wire Wire Line
	7050 3950 6250 3950
Wire Wire Line
	6250 3950 6250 4000
Connection ~ 7050 3950
Wire Wire Line
	6250 3950 5400 3950
Wire Wire Line
	5400 3950 5400 4000
Connection ~ 6250 3950
Wire Wire Line
	5400 3950 4550 3950
Wire Wire Line
	4550 3950 4550 4000
Connection ~ 5400 3950
Wire Wire Line
	4550 4800 4550 4750
Wire Wire Line
	4550 4750 5400 4750
Wire Wire Line
	5400 4750 5400 4800
Wire Wire Line
	5400 4750 6250 4750
Wire Wire Line
	6250 4750 6250 4800
Connection ~ 5400 4750
Wire Wire Line
	6250 4750 7050 4750
Wire Wire Line
	7050 4750 7050 4800
Connection ~ 6250 4750
Wire Wire Line
	7050 4750 7850 4750
Wire Wire Line
	7850 4750 7850 4800
Connection ~ 7050 4750
Wire Wire Line
	7850 4750 8650 4750
Wire Wire Line
	8650 4750 8650 4800
Connection ~ 7850 4750
Wire Wire Line
	8650 5600 8650 5550
Wire Wire Line
	8650 5550 7850 5550
Wire Wire Line
	7850 5550 7850 5600
Wire Wire Line
	7850 5550 7050 5550
Wire Wire Line
	7050 5550 7050 5600
Connection ~ 7850 5550
Wire Wire Line
	7050 5550 6250 5550
Wire Wire Line
	6250 5550 6250 5600
Connection ~ 7050 5550
Wire Wire Line
	6250 5550 5400 5550
Wire Wire Line
	5400 5550 5400 5600
Connection ~ 6250 5550
Wire Wire Line
	5400 5550 4550 5550
Wire Wire Line
	4550 5550 4550 5600
Connection ~ 5400 5550
Connection ~ 4550 3950
Connection ~ 4550 4750
Connection ~ 4550 5550
Text Label 4400 3150 2    50   ~ 0
C3_T
Text Label 4400 3950 2    50   ~ 0
C4_T
Text Label 4400 4750 2    50   ~ 0
C5_T
Text Label 4400 5550 2    50   ~ 0
C6_T
Wire Notes Line
	8850 1600 8850 3050
Text Notes 8950 2550 1    50   ~ 0
Hour LEDs
Wire Notes Line
	8850 3100 8850 6150
Wire Notes Line
	4200 3050 8850 3050
Wire Notes Line
	4200 1600 8850 1600
Text Notes 8950 4900 1    50   ~ 0
Minute LEDs
Text Notes 4350 2000 0    50   ~ 0
12
Text Notes 5250 2000 0    50   ~ 0
1
Text Notes 6100 2000 0    50   ~ 0
2
Text Notes 6900 2000 0    50   ~ 0
3
Text Notes 7700 2000 0    50   ~ 0
4
Text Notes 8500 2000 0    50   ~ 0
5
Text Notes 8450 2650 0    50   ~ 0
6
Text Notes 7650 2650 0    50   ~ 0
7
Text Notes 6850 2650 0    50   ~ 0
8
Text Notes 6050 2650 0    50   ~ 0
9
Text Notes 4850 2650 0    50   ~ 0
10
Text Notes 4300 2650 0    50   ~ 0
11
Text Notes 4300 3400 0    50   ~ 0
2.5
Text Notes 4850 3400 0    50   ~ 0
05
Text Notes 6000 3400 0    50   ~ 0
7.5
Text Notes 6800 3400 0    50   ~ 0
10
Text Notes 7550 3400 0    50   ~ 0
12.5
Text Notes 8400 3400 0    50   ~ 0
15
Text Notes 8350 4200 0    50   ~ 0
17.5
Text Notes 7600 4200 0    50   ~ 0
20
Text Notes 6750 4200 0    50   ~ 0
22.5
Text Notes 6000 4200 0    50   ~ 0
25
Text Notes 4700 4200 0    50   ~ 0
27.5
Text Notes 4300 4200 0    50   ~ 0
30
Text Notes 4250 5000 0    50   ~ 0
32.5
Text Notes 4850 5000 0    50   ~ 0
35
Text Notes 5950 5000 0    50   ~ 0
37.5
Text Notes 6800 5000 0    50   ~ 0
40
Text Notes 7550 5000 0    50   ~ 0
42.5
Text Notes 8400 5000 0    50   ~ 0
45
Text Notes 8350 5800 0    50   ~ 0
47.5
Text Notes 7600 5800 0    50   ~ 0
50
Text Notes 6750 5800 0    50   ~ 0
52.5
Text Notes 6000 5800 0    50   ~ 0
55
Text Notes 4700 5800 0    50   ~ 0
57.5
Text Notes 4300 5800 0    50   ~ 0
60
Wire Wire Line
	3750 5550 4550 5550
Wire Wire Line
	3750 4750 4550 4750
Wire Wire Line
	3750 3950 4550 3950
Wire Wire Line
	3750 3150 4550 3150
Wire Wire Line
	3750 2400 4550 2400
Connection ~ 4550 2400
Wire Wire Line
	3750 1700 4550 1700
Connection ~ 4550 1700
Text Label 4400 2400 2    50   ~ 0
C2_T
Text Label 4400 1700 2    50   ~ 0
C1_T
Wire Notes Line
	8850 6150 4200 6150
Wire Notes Line
	4200 1600 4200 6150
Text Notes 7750 1200 2    100  ~ 20
need to confirm on resistance value
Text HLabel 2800 1700 0    50   BiDi ~ 0
C1
Text HLabel 2800 2400 0    50   BiDi ~ 0
C2
Text HLabel 2800 3150 0    50   BiDi ~ 0
C3
Text HLabel 2800 3950 0    50   BiDi ~ 0
C4
Text HLabel 2800 4750 0    50   BiDi ~ 0
C5
Text HLabel 2800 5550 0    50   BiDi ~ 0
C6
Text HLabel 4450 6700 3    50   BiDi ~ 0
R1
Text HLabel 5300 6700 3    50   BiDi ~ 0
R2
Text HLabel 6150 6700 3    50   BiDi ~ 0
R3
Text HLabel 6950 6700 3    50   BiDi ~ 0
R4
Text HLabel 7750 6700 3    50   BiDi ~ 0
R5
Text HLabel 8550 6700 3    50   BiDi ~ 0
R6
$Comp
L Device:C C?
U 1 1
P 11100 2000
AR Path="/6957D822" Ref="C?"  Part="1" 
AR Path="/691C3B8D/6957D822" Ref="C19"  Part="1" 
F 0 "C19" H 11100 2100 50  0000 L CNN
F 1 "4.7u" H 11100 1900 50  0000 L CNN
F 2 "Capacitor_SMD:C_0402_1005Metric" H 11138 1850 50  0001 C CNN
F 3 "~" H 11100 2000 50  0001 C CNN
	1    11100 2000
	1    0    0    -1  
$EndComp
$Comp
L power:GND #PWR?
U 1 1
P 11100 2250
AR Path="/6957D828" Ref="#PWR?"  Part="1" 
AR Path="/691C3B8D/6957D828" Ref="#PWR037"  Part="1" 
F 0 "#PWR037" H 11100 2000 50  0001 C CNN
F 1 "GND" H 11105 2077 50  0000 C CNN
F 2 "" H 11100 2250 50  0001 C CNN
F 3 "" H 11100 2250 50  0001 C CNN
	1    11100 2250
	-1   0    0    -1  
$EndComp
Wire Wire Line
	11100 2150 11100 2250
Text Label 11100 1700 3    50   ~ 0
C6_T
$Comp
L Device:C C?
U 1 1
P 9900 2000
AR Path="/6957D83E" Ref="C?"  Part="1" 
AR Path="/691C3B8D/6957D83E" Ref="C15"  Part="1" 
F 0 "C15" H 9900 2100 50  0000 L CNN
F 1 "4.7u" H 9900 1900 50  0000 L CNN
F 2 "Capacitor_SMD:C_0402_1005Metric" H 9938 1850 50  0001 C CNN
F 3 "~" H 9900 2000 50  0001 C CNN
	1    9900 2000
	1    0    0    -1  
$EndComp
$Comp
L power:GND #PWR?
U 1 1
P 9900 2250
AR Path="/6957D844" Ref="#PWR?"  Part="1" 
AR Path="/691C3B8D/6957D844" Ref="#PWR033"  Part="1" 
F 0 "#PWR033" H 9900 2000 50  0001 C CNN
F 1 "GND" H 9905 2077 50  0000 C CNN
F 2 "" H 9900 2250 50  0001 C CNN
F 3 "" H 9900 2250 50  0001 C CNN
	1    9900 2250
	-1   0    0    -1  
$EndComp
Wire Wire Line
	9900 2150 9900 2250
Text Label 9900 1700 3    50   ~ 0
C2_T
$Comp
L Device:C C?
U 1 1
P 10200 2000
AR Path="/6957D84C" Ref="C?"  Part="1" 
AR Path="/691C3B8D/6957D84C" Ref="C16"  Part="1" 
F 0 "C16" H 10200 2100 50  0000 L CNN
F 1 "4.7u" H 10200 1900 50  0000 L CNN
F 2 "Capacitor_SMD:C_0402_1005Metric" H 10238 1850 50  0001 C CNN
F 3 "~" H 10200 2000 50  0001 C CNN
	1    10200 2000
	1    0    0    -1  
$EndComp
$Comp
L power:GND #PWR?
U 1 1
P 10200 2250
AR Path="/6957D852" Ref="#PWR?"  Part="1" 
AR Path="/691C3B8D/6957D852" Ref="#PWR034"  Part="1" 
F 0 "#PWR034" H 10200 2000 50  0001 C CNN
F 1 "GND" H 10205 2077 50  0000 C CNN
F 2 "" H 10200 2250 50  0001 C CNN
F 3 "" H 10200 2250 50  0001 C CNN
	1    10200 2250
	-1   0    0    -1  
$EndComp
Wire Wire Line
	10200 2150 10200 2250
Text Label 10200 1700 3    50   ~ 0
C3_T
$Comp
L Device:C C?
U 1 1
P 10500 2000
AR Path="/6957D85A" Ref="C?"  Part="1" 
AR Path="/691C3B8D/6957D85A" Ref="C17"  Part="1" 
F 0 "C17" H 10500 2100 50  0000 L CNN
F 1 "4.7u" H 10500 1900 50  0000 L CNN
F 2 "Capacitor_SMD:C_0402_1005Metric" H 10538 1850 50  0001 C CNN
F 3 "~" H 10500 2000 50  0001 C CNN
	1    10500 2000
	1    0    0    -1  
$EndComp
$Comp
L power:GND #PWR?
U 1 1
P 10500 2250
AR Path="/6957D860" Ref="#PWR?"  Part="1" 
AR Path="/691C3B8D/6957D860" Ref="#PWR035"  Part="1" 
F 0 "#PWR035" H 10500 2000 50  0001 C CNN
F 1 "GND" H 10505 2077 50  0000 C CNN
F 2 "" H 10500 2250 50  0001 C CNN
F 3 "" H 10500 2250 50  0001 C CNN
	1    10500 2250
	-1   0    0    -1  
$EndComp
Wire Wire Line
	10500 2150 10500 2250
Text Label 10500 1700 3    50   ~ 0
C4_T
$Comp
L Device:C C?
U 1 1
P 10800 2000
AR Path="/6957D868" Ref="C?"  Part="1" 
AR Path="/691C3B8D/6957D868" Ref="C18"  Part="1" 
F 0 "C18" H 10800 2100 50  0000 L CNN
F 1 "4.7u" H 10800 1900 50  0000 L CNN
F 2 "Capacitor_SMD:C_0402_1005Metric" H 10838 1850 50  0001 C CNN
F 3 "~" H 10800 2000 50  0001 C CNN
	1    10800 2000
	1    0    0    -1  
$EndComp
$Comp
L power:GND #PWR?
U 1 1
P 10800 2250
AR Path="/6957D86E" Ref="#PWR?"  Part="1" 
AR Path="/691C3B8D/6957D86E" Ref="#PWR036"  Part="1" 
F 0 "#PWR036" H 10800 2000 50  0001 C CNN
F 1 "GND" H 10805 2077 50  0000 C CNN
F 2 "" H 10800 2250 50  0001 C CNN
F 3 "" H 10800 2250 50  0001 C CNN
	1    10800 2250
	-1   0    0    -1  
$EndComp
Wire Wire Line
	10800 2150 10800 2250
Text Label 10800 1700 3    50   ~ 0
C5_T
Text Notes 9450 2600 0    50   ~ 0
Note: Place the caps near to the LED junction
Wire Wire Line
	9900 1700 9900 1850
Wire Wire Line
	10200 1700 10200 1850
Wire Wire Line
	10500 1700 10500 1850
Wire Wire Line
	10800 1700 10800 1850
Wire Wire Line
	11100 1700 11100 1850
Wire Wire Line
	9600 1700 9600 1850
Text Label 9600 1700 3    50   ~ 0
C1_T
Wire Wire Line
	9600 2150 9600 2250
$Comp
L power:GND #PWR?
U 1 1
P 9600 2250
AR Path="/6957D836" Ref="#PWR?"  Part="1" 
AR Path="/691C3B8D/6957D836" Ref="#PWR032"  Part="1" 
F 0 "#PWR032" H 9600 2000 50  0001 C CNN
F 1 "GND" H 9605 2077 50  0000 C CNN
F 2 "" H 9600 2250 50  0001 C CNN
F 3 "" H 9600 2250 50  0001 C CNN
	1    9600 2250
	-1   0    0    -1  
$EndComp
$Comp
L Device:C C?
U 1 1
P 9600 2000
AR Path="/6957D830" Ref="C?"  Part="1" 
AR Path="/691C3B8D/6957D830" Ref="C14"  Part="1" 
F 0 "C14" H 9600 2100 50  0000 L CNN
F 1 "4.7u" H 9600 1900 50  0000 L CNN
F 2 "Capacitor_SMD:C_0402_1005Metric" H 9638 1850 50  0001 C CNN
F 3 "~" H 9600 2000 50  0001 C CNN
	1    9600 2000
	1    0    0    -1  
$EndComp
$EndSCHEMATC
